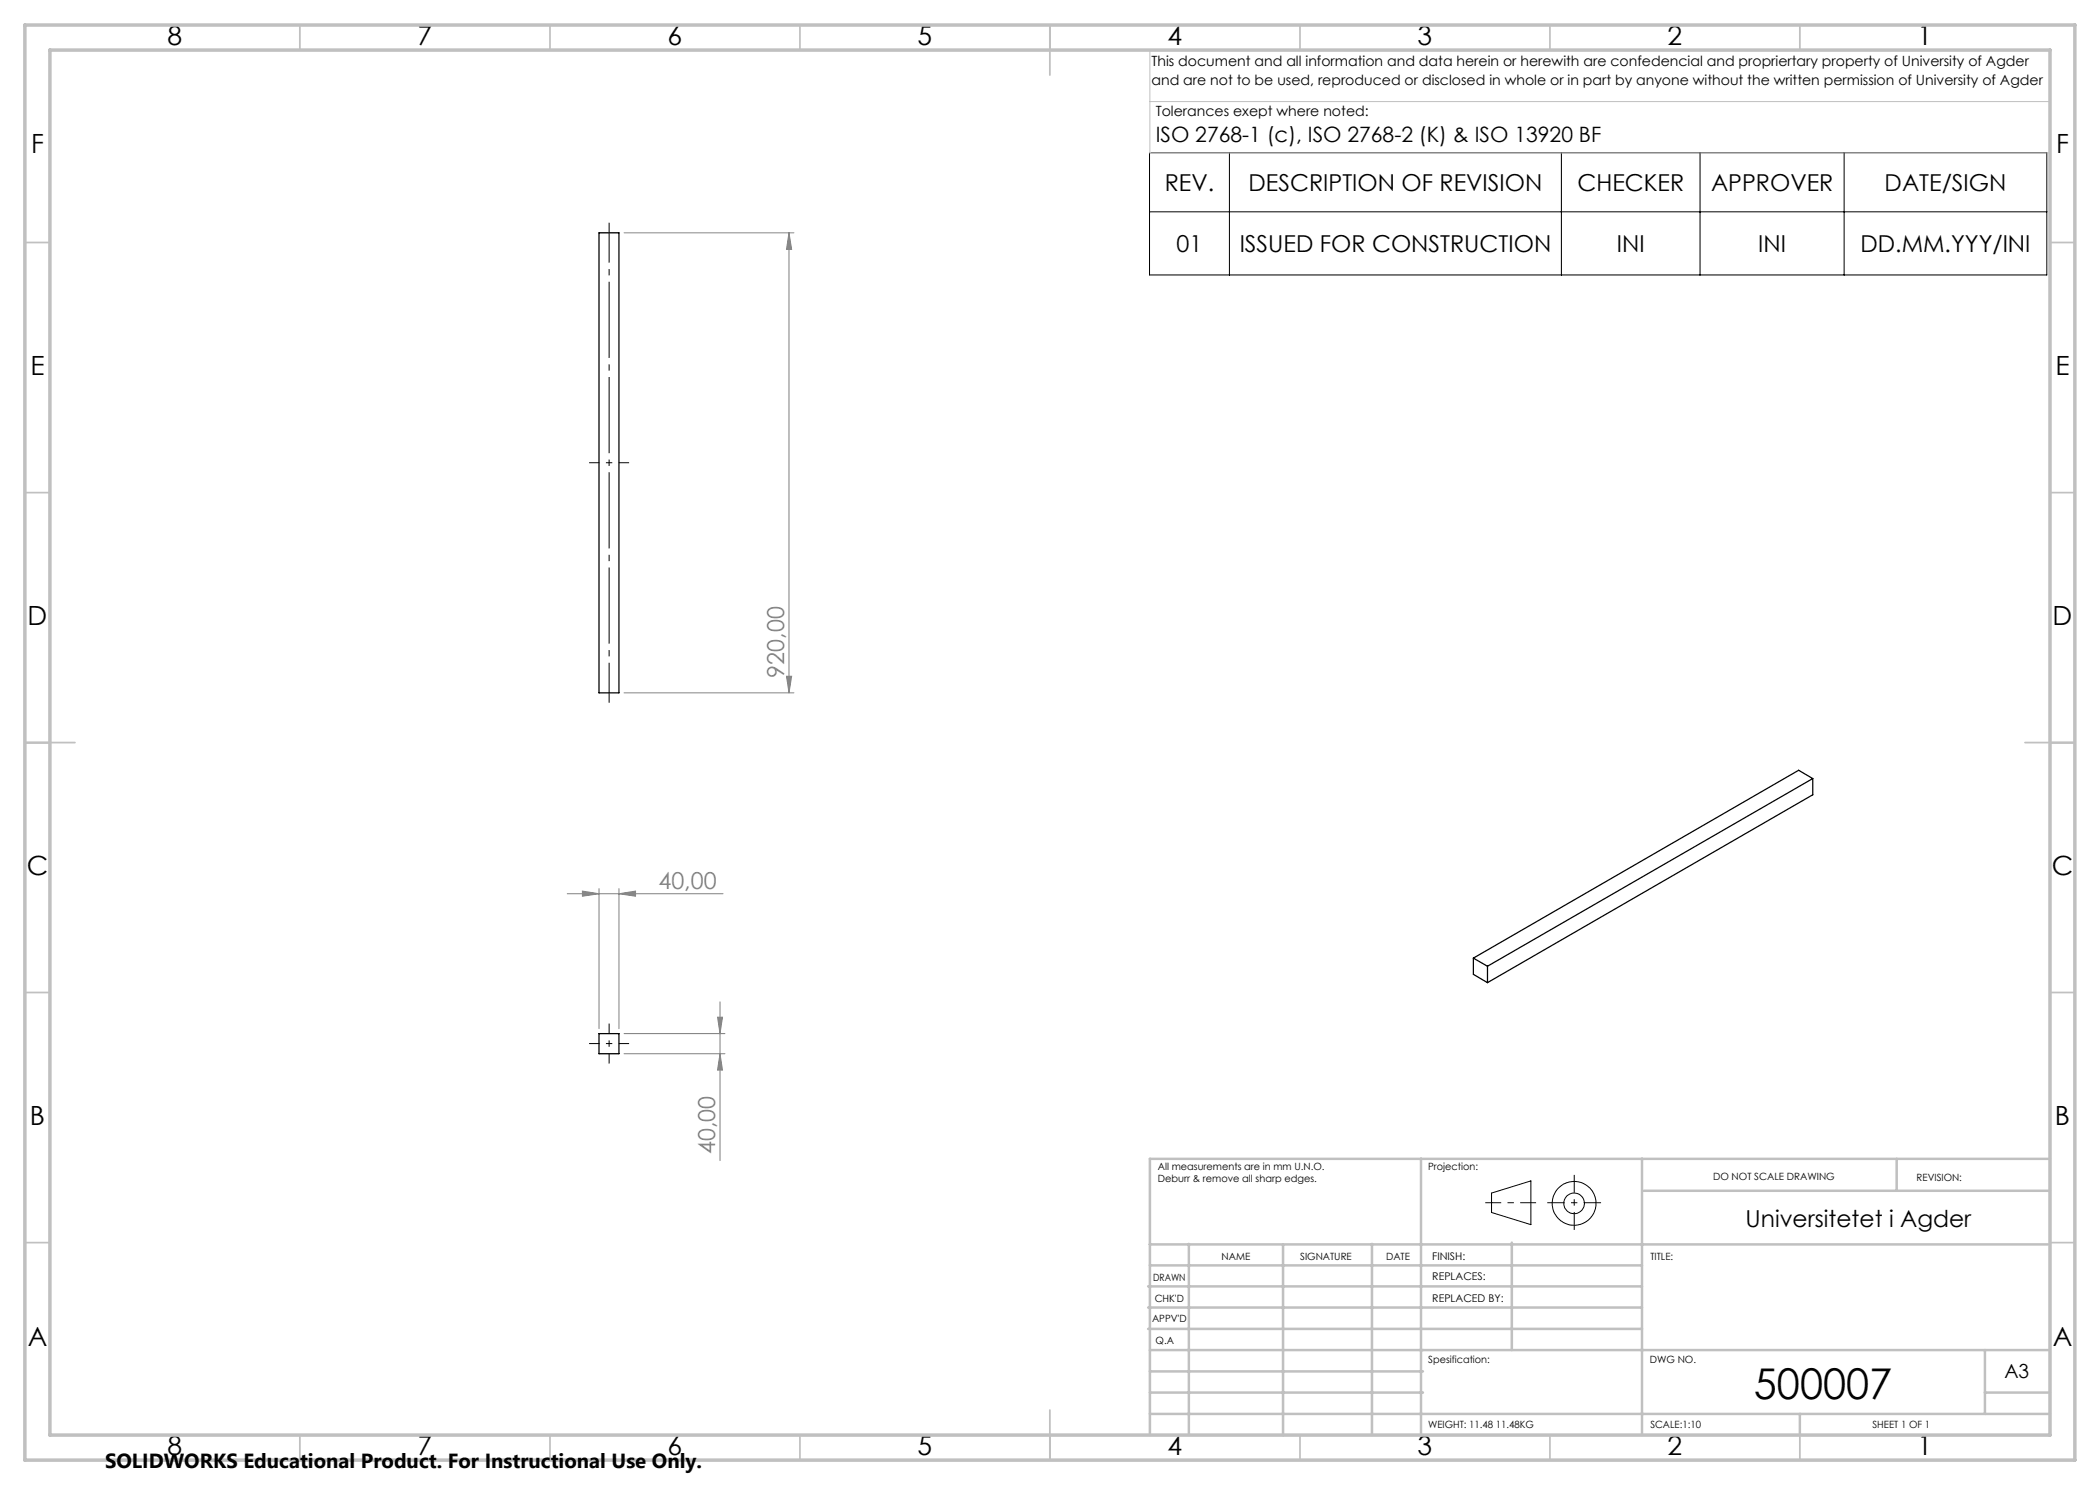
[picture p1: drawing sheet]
<svg xmlns="http://www.w3.org/2000/svg" width="420mm" height="297mm" viewBox="0 0 420 297" stroke-linecap="round" stroke-linejoin="round" font-family="sans-serif">
<path d="M119.8 46.6h4v92h-4zM362.5 155.7l-65 37.5M362.5 155.7l-2.8-1.6-65 37.5M362.5 155.7v3.3l-65 37.5M294.7 191.6l2.8 1.6M294.7 191.6v3.3l2.8 1.6M297.5 193.2v3.3M119.8 206.7h4v4h-4z" fill="none" stroke="#000" stroke-width=".25"/>
<g fill="none" stroke="#808080" stroke-width=".2">
<path d="M124.8 46.6h34M157.8 46.6v92M157.8 46.6l.5 3.3h-1zM124.8 138.6h34M157.3 135.3h1l-.5 3.3zM113.5 178.7h31.1M116.5 178.2l3.3 .5-3.3 .5zM119.8 177.7v28M123.8 178.7l3.3-.5v1zM123.8 177.7v28M124.8 210.7h20.2M124.8 206.7h20.2"/>
<path d="M143.5 203.4h1l-.5 3.3zM144 200.4v31.7M144 210.7l.5 3.3h-1z"/>
</g>
<g fill="none" stroke="#000" stroke-width=".2">
<path d="M229.9 30.5h179.5v24.5h-179.5zM245.9 30.5v24.5M312.3 30.5v24.5M340 30.5v24.5M368.8 30.5v24.5M229.9 42.4h179.5M298.3 238.6l7.9-2.4v8.7l-7.9-2.4z"/>
<circle cx="314.8" cy="240.7" r="2.07"/>
<circle cx="314.8" cy="240.7" r="4.4"/>
</g>
<path d="M125.8 92.5h-8M121.8 212.7v-8M125.8 208.7h-8" fill="none" stroke="#000" stroke-width=".2" stroke-dasharray="15.2 1.3 1.3 1.3" stroke-dashoffset="13.1" stroke-linecap="butt"/>
<path d="M121.8 140.5v-96" fill="none" stroke="#000" stroke-width=".2" stroke-dasharray="15.2 1.3 1.3 1.3" stroke-dashoffset="7.2" stroke-linecap="butt"/>
<path d="M297.1 240.5h10.1" fill="none" stroke="#000" stroke-width=".2" stroke-dasharray="15.2 1.3 1.3 1.3" stroke-dashoffset="12.1" stroke-linecap="butt"/>
<path d="M314.8 235v11" fill="none" stroke="#000" stroke-width=".2" stroke-dasharray="15.2 1.3 1.3 1.3" stroke-dashoffset="11.6" stroke-linecap="butt"/>
<path d="M309.5 240.5h10.7" fill="none" stroke="#000" stroke-width=".2" stroke-dasharray="15.2 1.3 1.3 1.3" stroke-dashoffset="11.8" stroke-linecap="butt"/>
<path d="M230 10v20.6h180M230.5 10h179.5v33M230 20.3h180" fill="none" stroke="#c0c0c0" stroke-width=".2"/>
<g fill="none" stroke="#c0c0c0" stroke-width=".35">
<path d="M60 5v5M110 5v5M160 5v5M210 5v10M260 5v5M310 5v5M360 5v5M5 48.5h5M410 48.5h5M5 98.5h5M410 98.5h5M5 148.5h10"/>
<path d="M405 148.5h10M5 198.5h5M410 198.5h5M5 248.5h5M410 248.5h5M60 287v5M110 287v5M160 287v5M210 282v10M260 287v5M310 287v5M360 287v5"/>
</g>
<g fill="none" stroke="#c0c0c0" stroke-width=".5">
<path d="M284.2 231.8v55.2M328.4 231.8v55.2M328.8 238.2h81.2M379.3 231.8v6.4M410 231.8h-180v55.2M229.6 257.3h98.8M230 248.9h179.6M230 253.1h98.4M237.8 248.8v38.2M256.6 248.9v38.2M274.4 248.8v38.2M302.4 248.5v21.5"/>
<path d="M229.6 265.8h98.8M229.6 261.5h98.8M230 278.5h54.6M230 274.3h54.6M230 270h180M397 278.5h13M397 270v12.8M230 282.8h180M360 282.8v4.2"/>
</g>
<path d="M5 5h410v287h-410zM10 10h400v277h-400z" fill="none" stroke="#c0c0c0" stroke-width=".7"/>
<g fill="#808080">
<path d="M123.8 178.7l3.3-.5v1zM116.5 178.2l3.3 .5-3.3 .5z"/>
<path d="M144 210.7l.5 3.3h-1zM143.5 203.4h1l-.5 3.3zM157.3 135.3h1l-.5 3.3zM157.8 46.6l.5 3.3h-1z"/>
</g>
<text font-size="8.5" x="350.8" y="279.7">500007</text>
<g font-size="5.3">
<text x="33.5" y="8.9">8</text>
<text x="83.5" y="8.9">7</text>
<text x="133.5" y="8.9">6</text>
<text x="183.5" y="8.9">5</text>
<text x="233.5" y="8.9">4</text>
<text x="283.5" y="8.9">3</text>
<text x="333.5" y="8.9">2</text>
<text x="383.5" y="8.9">1</text>
<text x="6.2" y="30.7">F</text>
<text x="411.2" y="30.7">F</text>
<text x="6.1" y="74.9">E</text>
<text x="411.1" y="74.9">E</text>
<text x="5.5" y="124.9">D</text>
<text x="410.5" y="124.9">D</text>
<text x="5.3" y="174.9">C</text>
<text x="410.3" y="174.9">C</text>
<text x="6" y="224.9">B</text>
<text x="411" y="224.9">B</text>
<text x="5.5" y="269.2">A</text>
<text x="410.5" y="269.2">A</text>
<text x="33.5" y="290.9">8</text>
<text x="83.5" y="290.9">7</text>
<text x="133.5" y="290.9">6</text>
<text x="183.5" y="290.9">5</text>
<text x="233.5" y="290.9">4</text>
<text x="283.5" y="290.9">3</text>
<text x="333.5" y="290.9">2</text>
<text x="383.5" y="290.9">1</text>
</g>
<g font-size="4.7">
<text x="233" y="38.1">REV.</text>
<text x="249.7" y="38.1">DESCRIPTION OF REVISION</text>
<text x="315.5" y="38.1">CHECKER</text>
<text x="342.2" y="38.1">APPROVER</text>
<text x="376.9" y="38.1">DATE/SIGN</text>
<text x="235.3" y="50.3">01</text>
<text x="247.9" y="50.3">ISSUED FOR CONSTRUCTION</text>
<text x="323.4" y="50.3">INI</text>
<text x="351.7" y="50.3">INI</text>
<text x="372.1" y="50.3">DD.MM.YYY/INI</text>
<text x="349.1" y="245.3">Universitetet i Agder</text>
</g>
<g font-size="4.7" fill="#808080">
<text x="156.8" y="135.5" transform="rotate(-90 156.8 135.5)">920,00</text>
<text x="131.7" y="177.7">40,00</text>
<text x="143" y="230.8" transform="rotate(-90 143 230.8)">40,00</text>
</g>
<text font-size="4.2" x="231.1" y="28.5">ISO 2768-1 (c), ISO 2768-2 (K) &amp; ISO 13920 BF</text>
<text font-size="4.1" x="21" y="293.7">SOLIDWORKS Educational Product. For Instructional Use Only.</text>
<text font-size="3.9" x="400.9" y="275.5">A3</text>
<g font-size="2.8">
<text x="230.3" y="13.1">This document and all information and data herein or herewith are confedencial and propriertary property of University of Agder</text>
<text x="230.3" y="16.9">and are not to be used, reproduced or disclosed in whole or in part by anyone without the written permission of University of Agder</text>
<text x="231.1" y="23.1">Tolerances exept where noted:</text>
</g>
<g font-size="2.1">
<text x="286.4" y="251.9">FINISH:</text>
<text x="286.5" y="256">REPLACES:</text>
<text x="286.5" y="260.4">REPLACED BY:</text>
</g>
<g font-size="2">
<text x="231.6" y="234">All measurements are in mm U.N.O.</text>
<text x="285.6" y="234">Projection:</text>
<text x="231.6" y="236.5">Deburr &amp; remove all sharp edges.</text>
<text x="342.6" y="236">DO NOT SCALE DRAWING</text>
<text x="383.3" y="236.2">REVISION:</text>
<text x="244.3" y="252">NAME</text>
<text x="260" y="251.9">SIGNATURE</text>
<text x="277.2" y="251.9">DATE</text>
<text x="330.1" y="251.9">TITLE:</text>
<text x="230.6" y="256.1">DRAWN</text>
<text x="230.9" y="260.3">CHK'D</text>
<text x="230.4" y="264.4">APPV'D</text>
<text x="231.1" y="268.8">Q.A</text>
<text x="285.6" y="272.5">Spesification:</text>
<text x="330" y="272.5">DWG NO.</text>
<text x="285.6" y="285.5">WEIGHT: 11.48 11.48KG</text>
<text x="330.1" y="285.6">SCALE:1:10</text>
<text x="374.5" y="285.6">SHEET 1 OF 1</text>
</g>
</svg>
